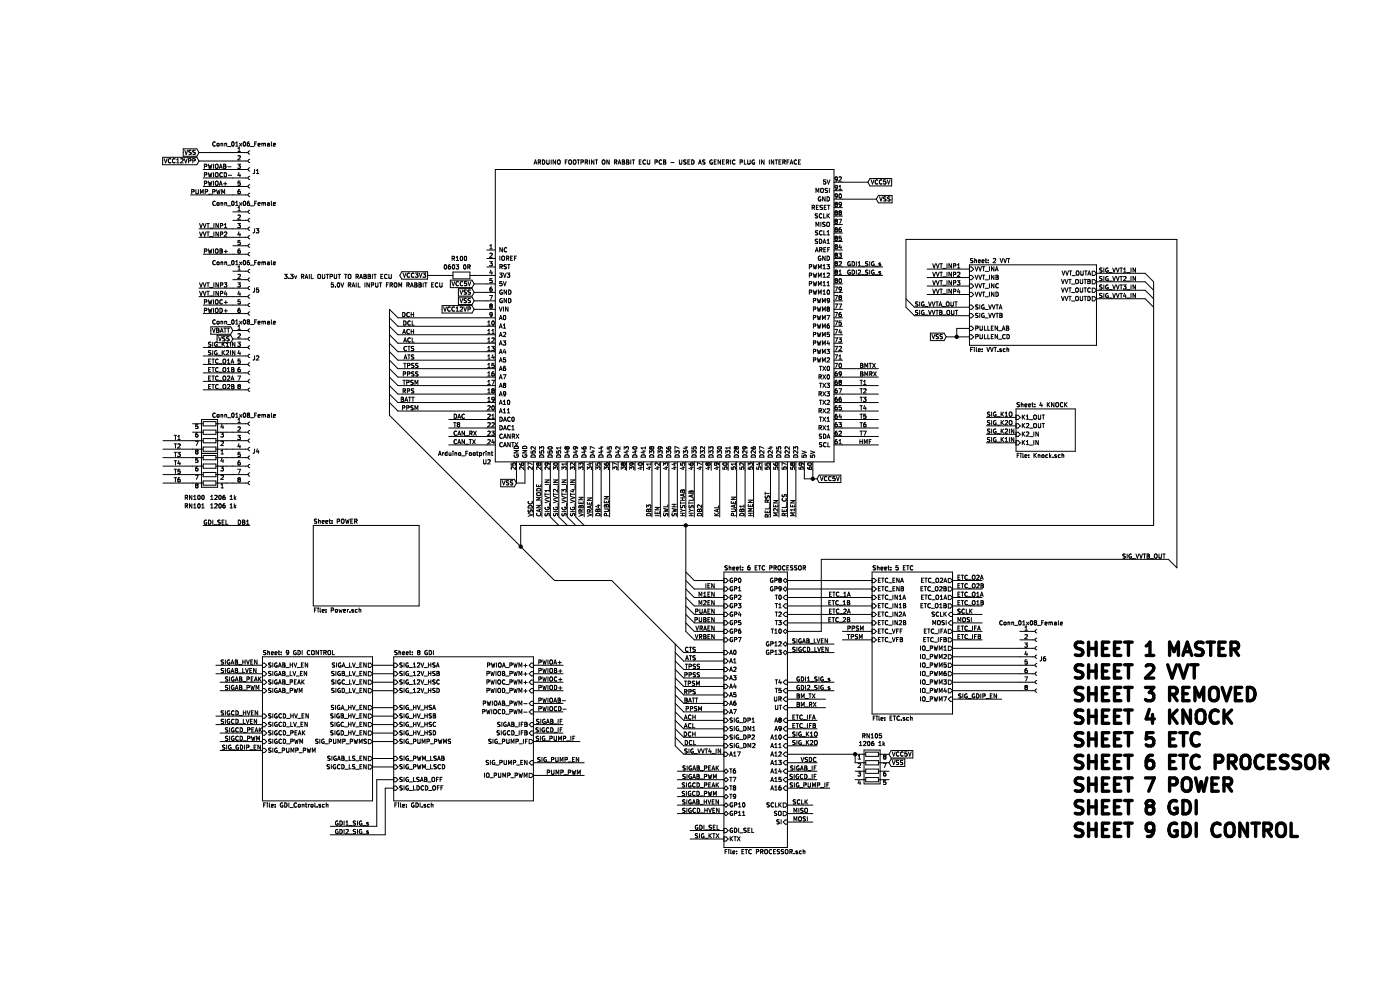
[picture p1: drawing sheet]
EESchema Schematic File Version 4
EELAYER 30 0
EELAYER END
$Descr A3 16535 11693
encoding utf-8
Sheet 1 8
Title ""
Date ""
Rev ""
Comp ""
Comment1 ""
Comment2 ""
Comment3 ""
Comment4 ""
$EndDescr
$Comp
L Rabbit~ECU~Schematic~Symbols:Arduino_Footprint U2
U 1 1
P 5850 5500
F 0 "U2" H 5750 5550 50  0000 C CNN
F 1 "Arduino_Footprint" H 5500 5650 50  0000 C CNN
F 2 "Sparkdog PF-DI V3:ARDUINO_DUE" H 5850 5500 50  0001 C CNN
F 3 "" H 5850 5500 50  0001 C CNN
	1    5850 5500
	1    0    0    -1  
$EndComp
Wire Wire Line
	5750 3750 4700 3750
Entry Wire Line
	4600 3650 4700 3750
Entry Wire Line
	4600 3750 4700 3850
Wire Wire Line
	4700 3850 5750 3850
Wire Wire Line
	5750 3950 4700 3950
Wire Wire Line
	4700 4050 5750 4050
Wire Wire Line
	5750 4150 4700 4150
Wire Wire Line
	5750 4250 4700 4250
Wire Wire Line
	4700 4350 5750 4350
Wire Wire Line
	5750 4450 4700 4450
Wire Wire Line
	4700 4550 5750 4550
Wire Wire Line
	4700 4650 5750 4650
Wire Wire Line
	4700 4750 5750 4750
Wire Wire Line
	5750 4850 4700 4850
Entry Wire Line
	4600 3850 4700 3950
Entry Wire Line
	4600 3950 4700 4050
Entry Wire Line
	4600 4050 4700 4150
Entry Wire Line
	4600 4150 4700 4250
Entry Wire Line
	4600 4250 4700 4350
Entry Wire Line
	4600 4350 4700 4450
Entry Wire Line
	4600 4450 4700 4550
Entry Wire Line
	4600 4550 4700 4650
Entry Wire Line
	4600 4650 4700 4750
Entry Wire Line
	4600 4750 4700 4850
Text Label 4900 3750 2    50   ~ 0
DCH
Text Label 4900 3850 2    50   ~ 0
DCL
Text Label 4900 3950 2    50   ~ 0
ACH
Text Label 4900 4050 2    50   ~ 0
ACL
Text Label 4900 4150 2    50   ~ 0
CTS
Text Label 4900 4250 2    50   ~ 0
ATS
Text Label 4950 4350 2    50   ~ 0
TPSS
Text Label 4950 4450 2    50   ~ 0
PPSS
Text Label 4950 4550 2    50   ~ 0
TPSM
Text Label 4900 4650 2    50   ~ 0
RPS
Text Label 4900 4750 2    50   ~ 0
BATT
Text Label 4950 4850 2    50   ~ 0
PPSM
Wire Wire Line
	5750 3650 5600 3650
Wire Wire Line
	5600 3550 5750 3550
Wire Wire Line
	5750 3450 5600 3450
Text GLabel 5600 3450 0    50   Input ~ 0
VSS
Text GLabel 5600 3550 0    50   Input ~ 0
VSS
Text GLabel 5600 3650 0    50   Input ~ 0
VCC12VP
Text GLabel 5600 3350 0    50   Input ~ 0
VCC5V
Wire Wire Line
	5600 3350 5750 3350
Wire Wire Line
	6900 6100 6900 5550
Wire Wire Line
	7000 5550 7000 6100
Wire Wire Line
	7200 6100 7200 5550
Wire Wire Line
	7800 5550 7800 6100
Wire Wire Line
	7900 6100 7900 5550
Wire Wire Line
	8000 5550 8000 6100
Wire Wire Line
	8100 6100 8100 5550
Wire Wire Line
	8200 5550 8200 6100
Wire Wire Line
	8900 6100 8900 5550
Wire Wire Line
	9100 6100 9100 5550
Wire Wire Line
	9200 5550 9200 6100
Wire Wire Line
	9300 6100 9300 5550
Wire Wire Line
	9400 5550 9400 6100
Wire Wire Line
	9950 2350 10350 2350
Wire Wire Line
	9950 2150 10250 2150
Text GLabel 10250 2150 2    50   Input ~ 0
VCC5V
Text GLabel 10350 2350 2    50   Input ~ 0
VSS
$Sheet
S 12000 4825 700  500 
U 60657702
F0 "4 KNOCK" 50
F1 "Knock.sch" 50
F2 "K1_OUT" I L 12000 4925 50 
F3 "K2_OUT" I L 12000 5025 50 
F4 "K2_IN" I L 12000 5125 50 
F5 "K1_IN" I L 12000 5225 50 
$EndSheet
Text Label 7200 6100 1    50   ~ 0
PUBEN
Text Label 6900 6100 1    50   ~ 0
VRBEN
Text Label 7000 6100 1    50   ~ 0
VRAEN
Text Label 9400 6100 1    50   ~ 0
M1EN
Text Label 9300 6100 1    50   ~ 0
REL_CS
Text Label 9200 6100 1    50   ~ 0
M2EN
Text Label 8900 6100 1    50   ~ 0
HMEN
Text Label 8450 7350 2    50   ~ 0
PUBEN
Text Label 8450 7550 2    50   ~ 0
VRBEN
Text Label 8450 7450 2    50   ~ 0
VRAEN
Text Label 8450 7050 2    50   ~ 0
M1EN
Text Label 8450 7150 2    50   ~ 0
M2EN
Text Label 8450 7250 2    50   ~ 0
PUAEN
Wire Wire Line
	8200 6850 8550 6850
Wire Wire Line
	8200 6950 8550 6950
Wire Wire Line
	8200 7050 8550 7050
Wire Wire Line
	8200 7150 8550 7150
Wire Wire Line
	8200 7250 8550 7250
Wire Wire Line
	8200 7350 8550 7350
Wire Wire Line
	8200 7450 8550 7450
Wire Wire Line
	8200 7550 8550 7550
Entry Wire Line
	8100 6750 8200 6850
Entry Wire Line
	8100 6850 8200 6950
Entry Wire Line
	8100 6950 8200 7050
Entry Wire Line
	8100 7050 8200 7150
Entry Wire Line
	8100 7150 8200 7250
Entry Wire Line
	8100 7250 8200 7350
Entry Wire Line
	8100 7350 8200 7450
Entry Wire Line
	8100 7450 8200 7550
Text Label 8450 6950 2    50   ~ 0
IEN
Wire Bus Line
	7225 6850 7975 7600
Entry Wire Line
	7975 7600 8075 7700
Entry Wire Line
	7975 7700 8075 7800
Entry Wire Line
	7975 7800 8075 7900
Entry Wire Line
	7975 7900 8075 8000
Entry Wire Line
	7975 8000 8075 8100
Entry Wire Line
	7975 8100 8075 8200
Entry Wire Line
	7975 8200 8075 8300
Entry Wire Line
	7975 8300 8075 8400
Wire Wire Line
	8550 7700 8075 7700
Wire Wire Line
	8075 7800 8550 7800
Wire Wire Line
	8550 7900 8075 7900
Wire Wire Line
	8075 8000 8550 8000
Wire Wire Line
	8550 8100 8075 8100
Wire Wire Line
	8075 8200 8550 8200
Wire Wire Line
	8550 8300 8075 8300
Wire Wire Line
	8075 8400 8550 8400
Text Label 8225 7700 2    50   ~ 0
CTS
Text Label 8225 7800 2    50   ~ 0
ATS
Text Label 8275 7900 2    50   ~ 0
TPSS
Text Label 8275 8000 2    50   ~ 0
PPSS
Text Label 8275 8100 2    50   ~ 0
TPSM
Text Label 8225 8200 2    50   ~ 0
RPS
Text Label 8250 8300 2    50   ~ 0
BATT
Text Label 8300 8400 2    50   ~ 0
PPSM
$Sheet
S 4650 7750 1650 1700
U 6068C794
F0 "8 GDI" 50
F1 "GDI.sch" 50
F2 "PWIOB_PWM+" I R 6300 7950 50 
F3 "PWIOA_PWM+" I R 6300 7850 50 
F4 "PWIOD_PWM+" I R 6300 8150 50 
F5 "PWIOC_PWM+" I R 6300 8050 50 
F6 "PWIOAB_PWM-" I R 6300 8300 50 
F7 "SIGAB_IFB" I R 6300 8550 50 
F8 "SIG_12V_HSA" I L 4650 7850 50 
F9 "SIG_12V_HSB" I L 4650 7950 50 
F10 "PWIOCD_PWM-" I R 6300 8400 50 
F11 "SIG_12V_HSC" I L 4650 8050 50 
F12 "SIG_HV_HSA" I L 4650 8350 50 
F13 "SIG_HV_HSB" I L 4650 8450 50 
F14 "SIG_HV_HSC" I L 4650 8550 50 
F15 "SIG_HV_HSD" I L 4650 8650 50 
F16 "SIG_LSAB_OFF" I L 4650 9200 50 
F17 "SIG_LDCD_OFF" I L 4650 9300 50 
F18 "SIG_12V_HSD" I L 4650 8150 50 
F19 "SIG_PUMP_PWMS" I L 4650 8750 50 
F20 "SIG_PUMP_IF" O R 6300 8750 50 
F21 "SIG_PUMP_EN" I R 6300 9000 50 
F22 "IO_PUMP_PWM" O R 6300 9150 50 
F23 "SIG_PWM_LSAB" I L 4650 8950 50 
F24 "SIG_PWM_LSCD" I L 4650 9050 50 
F25 "SIGCD_IFB" I R 6300 8650 50 
$EndSheet
$Sheet
S 3100 7750 1300 1700
U 609BE430
F0 "9 GDI CONTROL" 50
F1 "GDI_Control.sch" 50
F2 "SIGAB_HV_EN" I L 3100 7850 50 
F3 "SIGAB_LV_EN" I L 3100 7950 50 
F4 "SIGAB_PEAK" I L 3100 8050 50 
F5 "SIGAB_PWM" I L 3100 8150 50 
F6 "SIGAB_LS_EN" O R 4400 8950 50 
F7 "SIGCD_HV_EN" I L 3100 8450 50 
F8 "SIGCD_LV_EN" I L 3100 8550 50 
F9 "SIGC_LV_EN" O R 4400 8050 50 
F10 "SIGA_HV_EN" O R 4400 8350 50 
F11 "SIGB_HV_EN" O R 4400 8450 50 
F12 "SIGD_LV_EN" O R 4400 8150 50 
F13 "SIGCD_PEAK" I L 3100 8650 50 
F14 "SIGCD_PWM" I L 3100 8750 50 
F15 "SIGCD_LS_EN" O R 4400 9050 50 
F16 "SIGC_HV_EN" O R 4400 8550 50 
F17 "SIGD_HV_EN" O R 4400 8650 50 
F18 "SIGA_LV_EN" O R 4400 7850 50 
F19 "SIGB_LV_EN" O R 4400 7950 50 
F20 "SIG_PUMP_PWM" I L 3100 8855 50 
F21 "SIG_PUMP_PWMS" O R 4400 8750 50 
$EndSheet
Wire Wire Line
	4400 7850 4650 7850
Wire Wire Line
	4650 7950 4400 7950
Wire Wire Line
	4400 8050 4650 8050
Wire Wire Line
	4400 8150 4650 8150
Wire Wire Line
	4400 8350 4650 8350
Wire Wire Line
	4650 8450 4400 8450
Wire Wire Line
	4400 8550 4650 8550
Wire Wire Line
	4400 8650 4650 8650
Wire Wire Line
	9300 8600 9650 8600
Wire Wire Line
	9300 8500 9650 8500
Wire Wire Line
	11250 7450 11600 7450
Wire Wire Line
	11600 7550 11250 7550
Text Label 11300 7450 0    50   ~ 0
ETC_IFA
Text Label 11300 7550 0    50   ~ 0
ETC_IFB
Text Label 9350 8500 0    50   ~ 0
ETC_IFA
Text Label 9350 8600 0    50   ~ 0
ETC_IFB
Wire Wire Line
	9300 6850 10300 6850
Wire Wire Line
	10300 6950 9300 6950
Wire Wire Line
	10300 7150 9300 7150
Wire Wire Line
	9300 7050 10300 7050
Wire Wire Line
	9300 7250 10300 7250
Wire Wire Line
	10300 7350 9300 7350
Wire Wire Line
	10300 7450 9950 7450
Text Label 10000 7450 0    50   ~ 0
PPSM
Text Label 10000 7550 0    50   ~ 0
TPSM
Wire Wire Line
	9950 7550 10300 7550
Wire Wire Line
	11250 6850 11600 6850
Wire Wire Line
	11250 6950 11600 6950
Wire Wire Line
	11250 7050 11600 7050
Wire Wire Line
	11250 7150 11600 7150
Text Label 11300 6850 0    50   ~ 0
ETC_O2A
Text Label 11300 6950 0    50   ~ 0
ETC_O2B
Text Label 11300 7050 0    50   ~ 0
ETC_O1A
Text Label 11300 7150 0    50   ~ 0
ETC_O1B
$Comp
L Connector:Conn_01x06_Female J1
U 1 1
P 2950 2000
F 0 "J1" H 2978 1976 50  0000 L CNN
F 1 "Conn_01x06_Female" H 2500 2300 50  0000 L CNN
F 2 "Sparkdog PF-DI V3:SIP-6" H 2950 2000 50  0001 C CNN
F 3 "~" H 2950 2000 50  0001 C CNN
	1    2950 2000
	1    0    0    -1  
$EndComp
$Comp
L Connector:Conn_01x06_Female J3
U 1 1
P 2950 2700
F 0 "J3" H 2978 2676 50  0000 L CNN
F 1 "Conn_01x06_Female" H 2500 3000 50  0000 L CNN
F 2 "Sparkdog PF-DI V3:SIP-6" H 2950 2700 50  0001 C CNN
F 3 "~" H 2950 2700 50  0001 C CNN
	1    2950 2700
	1    0    0    -1  
$EndComp
$Comp
L Connector:Conn_01x06_Female J5
U 1 1
P 2950 3400
F 0 "J5" H 2978 3376 50  0000 L CNN
F 1 "Conn_01x06_Female" H 2500 3700 50  0000 L CNN
F 2 "Sparkdog PF-DI V3:SIP-6" H 2950 3400 50  0001 C CNN
F 3 "~" H 2950 3400 50  0001 C CNN
	1    2950 3400
	1    0    0    -1  
$EndComp
Text GLabel 2350 1800 0    50   Input ~ 0
VSS
Text GLabel 2350 1900 0    50   Input ~ 0
VCC12VPP
Text Label 2400 2000 0    50   ~ 0
PWIOAB-
Wire Wire Line
	2350 1800 2750 1800
Wire Wire Line
	2750 1900 2350 1900
Wire Wire Line
	2400 2000 2750 2000
Wire Wire Line
	2750 2100 2400 2100
Text Label 2400 2100 0    50   ~ 0
PWIOCD-
Wire Wire Line
	6300 9150 6900 9150
Text Label 6450 9150 0    50   ~ 0
PUMP_PWM
Wire Wire Line
	2750 2300 2250 2300
Text Label 2250 2300 0    50   ~ 0
PUMP_PWM
Wire Wire Line
	2750 2700 2350 2700
Wire Wire Line
	2350 2800 2750 2800
Text Label 2350 2700 0    50   ~ 0
VVT_INP1
Text Label 2350 2800 0    50   ~ 0
VVT_INP2
Wire Wire Line
	2750 2200 2400 2200
Text Label 2400 2200 0    50   ~ 0
PWIOA+
Wire Wire Line
	2750 3000 2400 3000
Text Label 2400 3000 0    50   ~ 0
PWIOB+
Wire Wire Line
	2750 3400 2350 3400
Wire Wire Line
	2350 3500 2750 3500
Text Label 2350 3400 0    50   ~ 0
VVT_INP3
Text Label 2350 3500 0    50   ~ 0
VVT_INP4
Wire Wire Line
	2400 3600 2750 3600
Wire Wire Line
	2750 3700 2400 3700
Text Label 2400 3600 0    50   ~ 0
PWIOC+
Text Label 2400 3700 0    50   ~ 0
PWIOD+
Text Label 9400 8050 0    50   ~ 0
GDI1_SIG_s
Text Label 9400 8150 0    50   ~ 0
GDI2_SIG_s
Text Label 8075 8500 0    50   ~ 0
ACH
Text Label 8075 8600 0    50   ~ 0
ACL
Wire Wire Line
	8075 8500 8550 8500
Wire Wire Line
	8550 8600 8075 8600
Entry Wire Line
	7975 8400 8075 8500
Entry Wire Line
	7975 8500 8075 8600
Text Label 8500 9100 2    50   ~ 0
SIGAB_PEAK
Text Label 8475 9200 2    50   ~ 0
SIGAB_PWM
Text Label 8500 9300 2    50   ~ 0
SIGCD_PEAK
Text Label 8475 9400 2    50   ~ 0
SIGCD_PWM
Wire Wire Line
	4400 8750 4650 8750
Wire Wire Line
	12000 4925 11650 4925
Wire Wire Line
	11650 5025 12000 5025
Wire Wire Line
	12000 5125 11650 5125
Wire Wire Line
	11650 5225 12000 5225
Text Label 11650 4925 0    50   ~ 0
SIG_K1O
Text Label 11650 5025 0    50   ~ 0
SIG_K2O
Wire Wire Line
	9650 8700 9300 8700
Wire Wire Line
	9300 8800 9650 8800
Wire Wire Line
	9650 9000 9300 9000
Text Label 9350 8700 0    50   ~ 0
SIG_K1O
Text Label 9350 8800 0    50   ~ 0
SIG_K2O
Wire Wire Line
	6300 7850 6650 7850
Wire Wire Line
	6300 7950 6650 7950
Wire Wire Line
	6650 8050 6300 8050
Wire Wire Line
	6300 8150 6650 8150
Text Label 6350 7850 0    50   ~ 0
PWIOA+
Text Label 6350 7950 0    50   ~ 0
PWIOB+
Text Label 6350 8050 0    50   ~ 0
PWIOC+
Text Label 6350 8150 0    50   ~ 0
PWIOD+
$Comp
L Connector:Conn_01x08_Female J2
U 1 1
P 2950 4200
F 0 "J2" H 2978 4176 50  0000 L CNN
F 1 "Conn_01x08_Female" H 2500 4600 50  0000 L CNN
F 2 "Sparkdog PF-DI V3:SIP-8" H 2950 4200 50  0001 C CNN
F 3 "~" H 2950 4200 50  0001 C CNN
	1    2950 4200
	1    0    0    -1  
$EndComp
Wire Wire Line
	2750 4100 2400 4100
Wire Wire Line
	2400 4200 2750 4200
Text Label 2450 4100 0    50   ~ 0
SIG_K1IN
Text Label 2450 4200 0    50   ~ 0
SIG_K2IN
Text Label 11650 5125 0    50   ~ 0
SIG_K2IN
Text Label 11650 5225 0    50   ~ 0
SIG_K1IN
Text GLabel 2750 4000 0    50   Input ~ 0
VSS
Text GLabel 2750 3900 0    50   Input ~ 0
VBATT
Wire Wire Line
	2750 4300 2400 4300
Wire Wire Line
	2400 4400 2750 4400
Wire Wire Line
	2750 4500 2400 4500
Wire Wire Line
	2400 4600 2750 4600
Text Label 2450 4300 0    50   ~ 0
ETC_O1A
Text Label 2450 4400 0    50   ~ 0
ETC_O1B
Text Label 2450 4500 0    50   ~ 0
ETC_O2A
Text Label 2450 4600 0    50   ~ 0
ETC_O2B
$Comp
L Connector:Conn_01x08_Female J4
U 1 1
P 2950 5300
F 0 "J4" H 2978 5276 50  0000 L CNN
F 1 "Conn_01x08_Female" H 2500 5700 50  0000 L CNN
F 2 "Sparkdog PF-DI V3:SIP-8" H 2950 5300 50  0001 C CNN
F 3 "~" H 2950 5300 50  0001 C CNN
	1    2950 5300
	1    0    0    -1  
$EndComp
Wire Wire Line
	2275 5600 1925 5600
Wire Wire Line
	1925 5700 2275 5700
Wire Wire Line
	1925 5500 2275 5500
Wire Wire Line
	4650 9050 4400 9050
Wire Wire Line
	4400 8950 4650 8950
Wire Wire Line
	6300 8300 6650 8300
Wire Wire Line
	6650 8400 6300 8400
Text Label 6350 8300 0    50   ~ 0
PWIOAB-
Text Label 6350 8400 0    50   ~ 0
PWIOCD-
Wire Wire Line
	3100 8050 2600 8050
Wire Wire Line
	2600 8150 3100 8150
Text Label 2650 8050 0    50   ~ 0
SIGAB_PEAK
Text Label 2650 8150 0    50   ~ 0
SIGAB_PWM
Text Label 2650 8650 0    50   ~ 0
SIGCD_PEAK
Text Label 2650 8750 0    50   ~ 0
SIGCD_PWM
Wire Wire Line
	3100 8650 2600 8650
Wire Wire Line
	3100 8750 2600 8750
Wire Wire Line
	9300 9100 9650 9100
Wire Wire Line
	9650 9200 9300 9200
Wire Wire Line
	6300 8550 6650 8550
Wire Wire Line
	6650 8650 6300 8650
Text Label 6650 8550 2    50   ~ 0
SIGAB_IF
Text Label 6650 8650 2    50   ~ 0
SIGCD_IF
Text Label 9650 9200 2    50   ~ 0
SIGCD_IF
Text Label 9650 9100 2    50   ~ 0
SIGAB_IF
Wire Wire Line
	9300 9300 9800 9300
Wire Wire Line
	6300 8750 6850 8750
Text Label 6800 8750 2    50   ~ 0
SIG_PUMP_IF
Text Label 6850 9000 2    50   ~ 0
SIG_PUMP_EN
Wire Wire Line
	6300 9000 6900 9000
Text Label 3090 8855 2    50   ~ 0
SIG_GDIP_EN
Text Label 8050 9500 0    50   ~ 0
SIGAB_HVEN
Text Label 8050 9600 0    50   ~ 0
SIGCD_HVEN
Text Label 2600 7850 0    50   ~ 0
SIGAB_HVEN
Text Label 2600 7950 0    50   ~ 0
SIGAB_LVEN
Wire Wire Line
	3100 7850 2550 7850
Wire Wire Line
	2550 7950 3100 7950
Text Label 2600 8450 0    50   ~ 0
SIGCD_HVEN
Text Label 2600 8550 0    50   ~ 0
SIGCD_LVEN
Wire Wire Line
	3100 8450 2550 8450
Wire Wire Line
	2550 8550 3100 8550
Wire Wire Line
	9850 7600 9300 7600
Wire Wire Line
	9300 7700 9850 7700
Text Label 9350 7600 0    50   ~ 0
SIGAB_LVEN
Text Label 9350 7700 0    50   ~ 0
SIGCD_LVEN
$Sheet
S 11450 3125 1500 950 
U 60AD911C
F0 "2 VVT" 50
F1 "VVT.sch" 50
F2 "VVT_INA" I L 11450 3175 50 
F3 "VVT_INC" I L 11450 3375 50 
F4 "VVT_IND" I L 11450 3475 50 
F5 "PULLEN_CD" I L 11450 3975 50 
F6 "PULLEN_AB" I L 11450 3875 50 
F7 "SIG_VVTA" I L 11450 3625 50 
F8 "SIG_VVTB" I L 11450 3725 50 
F9 "VVT_INB" I L 11450 3275 50 
F10 "VVT_OUTA" O R 12950 3225 50 
F11 "VVT_OUTB" O R 12950 3325 50 
F12 "VVT_OUTC" O R 12950 3425 50 
F13 "VVT_OUTD" O R 12950 3525 50 
$EndSheet
Wire Wire Line
	10950 3175 11450 3175
Wire Wire Line
	11450 3275 10950 3275
Wire Wire Line
	10950 3375 11450 3375
Wire Wire Line
	11450 3475 10950 3475
Wire Bus Line
	10700 2825 13900 2825
Text Label 10800 3625 0    50   ~ 0
SIG_VVTA_OUT
Text Label 10800 3725 0    50   ~ 0
SIG_VVTB_OUT
Wire Wire Line
	12950 3525 13525 3525
Wire Wire Line
	12950 3425 13525 3425
Wire Wire Line
	13525 3325 12950 3325
Wire Wire Line
	12950 3225 13525 3225
Text Label 12975 3225 0    50   ~ 0
SIG_VVT1_IN
Text Label 12975 3325 0    50   ~ 0
SIG_VVT2_IN
Text Label 12975 3425 0    50   ~ 0
SIG_VVT3_IN
Text Label 12975 3525 0    50   ~ 0
SIG_VVT4_IN
Entry Wire Line
	13525 3225 13625 3325
Entry Wire Line
	13525 3325 13625 3425
Entry Wire Line
	13525 3425 13625 3525
Entry Wire Line
	13525 3525 13625 3625
Wire Wire Line
	11450 3875 11300 3875
Wire Wire Line
	11450 3975 11300 3975
Wire Wire Line
	11450 3625 10800 3625
Wire Wire Line
	11450 3725 10800 3725
Entry Wire Line
	10700 3525 10800 3625
Entry Wire Line
	10700 3625 10800 3725
Connection ~ 8100 6200
Wire Bus Line
	4600 4900 6150 6450
Wire Bus Line
	6550 6850 7225 6850
Wire Wire Line
	9300 7450 9700 7450
Wire Wire Line
	9700 7450 9700 6600
Text Label 13250 6600 0    50   ~ 0
SIG_VVTB_OUT
Entry Wire Line
	13800 6600 13900 6700
Wire Wire Line
	9700 6600 13800 6600
Wire Wire Line
	5750 5150 5300 5150
Wire Wire Line
	5300 5250 5750 5250
Text Label 5350 5150 0    50   ~ 0
CAN_RX
Text Label 5350 5250 0    50   ~ 0
CAN_TX
Wire Wire Line
	9300 8250 9750 8250
Wire Wire Line
	9300 8350 9750 8350
Text Label 9400 8250 0    50   ~ 0
BM_TX
Text Label 9400 8350 0    50   ~ 0
BM_RX
Wire Wire Line
	6300 5550 6300 6100
Text Label 6300 6100 1    50   ~ 0
VSDC
Wire Bus Line
	6150 6200 6150 6450
Connection ~ 6150 6450
Wire Bus Line
	6150 6450 6550 6850
Wire Wire Line
	9300 9600 9600 9600
Wire Wire Line
	9300 9700 9600 9700
Wire Wire Line
	9300 9500 9600 9500
Text Label 9550 9700 2    50   ~ 0
MOSI
Text Label 9550 9500 2    50   ~ 0
SCLK
Text Label 9550 9600 2    50   ~ 0
MISO
Wire Wire Line
	8550 9800 8150 9800
Text Label 8200 9800 0    50   ~ 0
GDI_SEL
Wire Wire Line
	8000 9100 8550 9100
Wire Wire Line
	8000 9200 8550 9200
Wire Wire Line
	8000 9300 8550 9300
Wire Wire Line
	8000 9400 8550 9400
Text Label 10050 7050 2    50   ~ 0
ETC_1A
Text Label 10050 7150 2    50   ~ 0
ETC_1B
Text Label 10050 7250 2    50   ~ 0
ETC_2A
Text Label 10050 7350 2    50   ~ 0
ETC_2B
Wire Wire Line
	9300 8050 9850 8050
Wire Wire Line
	9300 8150 9850 8150
Text Label 11350 3175 2    50   ~ 0
VVT_INP1
Text Label 11350 3275 2    50   ~ 0
VVT_INP2
Text Label 11350 3375 2    50   ~ 0
VVT_INP3
Text Label 11350 3475 2    50   ~ 0
VVT_INP4
Wire Wire Line
	2400 6200 2950 6200
Text Label 2700 6200 2    50   ~ 0
GDI_SEL
Text Label 9100 5800 3    50   ~ 0
REL_RST
Wire Wire Line
	9950 5250 10375 5250
Text Label 10300 5250 2    50   ~ 0
HMF
$Sheet
S 8550 6750 750  3250
U 60717C73
F0 "6 ETC PROCESSOR" 50
F1 "ETC PROCESSOR.sch" 50
F2 "GP1" I L 8550 6950 50 
F3 "GP2" I L 8550 7050 50 
F4 "GP3" I L 8550 7150 50 
F5 "GP4" I L 8550 7250 50 
F6 "A0" I L 8550 7700 50 
F7 "A1" I L 8550 7800 50 
F8 "A2" I L 8550 7900 50 
F9 "A3" I L 8550 8000 50 
F10 "A4" I L 8550 8100 50 
F11 "A5" I L 8550 8200 50 
F12 "A6" I L 8550 8300 50 
F13 "A7" I L 8550 8400 50 
F14 "UT" I R 9300 8350 50 
F15 "UR" I R 9300 8250 50 
F16 "GP0" I L 8550 6850 50 
F17 "GP5" I L 8550 7350 50 
F18 "GP6" I L 8550 7450 50 
F19 "GP7" I L 8550 7550 50 
F20 "T0" I R 9300 7050 50 
F21 "T1" I R 9300 7150 50 
F22 "A8" I R 9300 8500 50 
F23 "A9" I R 9300 8600 50 
F24 "T2" I R 9300 7250 50 
F25 "T3" I R 9300 7350 50 
F26 "T4" I R 9300 8050 50 
F27 "T5" I R 9300 8150 50 
F28 "GP8" B R 9300 6850 50 
F29 "GP9" B R 9300 6950 50 
F30 "T6" B L 8550 9100 50 
F31 "T7" B L 8550 9200 50 
F32 "T8" B L 8550 9300 50 
F33 "T10" B R 9300 7450 50 
F34 "T9" B L 8550 9400 50 
F35 "A10" I R 9300 8700 50 
F36 "A11" I R 9300 8800 50 
F37 "A12" I R 9300 8900 50 
F38 "A13" I R 9300 9000 50 
F39 "A14" I R 9300 9100 50 
F40 "A15" I R 9300 9200 50 
F41 "A16" I R 9300 9300 50 
F42 "GP10" B L 8550 9500 50 
F43 "GP11" B L 8550 9600 50 
F44 "GP12" B R 9300 7600 50 
F45 "GP13" B R 9300 7700 50 
F46 "SCLK" O R 9300 9500 50 
F47 "SO" O R 9300 9600 50 
F48 "SI" I R 9300 9700 50 
F49 "GDI_SEL" I L 8550 9800 50 
F50 "SIG_DM1" I L 8550 8600 50 
F51 "SIG_DP1" I L 8550 8500 50 
F52 "SIG_DM2" I L 8550 8800 50 
F53 "SIG_DP2" I L 8550 8700 50 
F54 "KTX" I L 8550 9900 50 
F55 "A17" I L 8550 8900 50 
$EndSheet
Wire Wire Line
	8000 9500 8550 9500
Wire Wire Line
	8000 9600 8550 9600
Text Label 9800 9300 2    50   ~ 0
SIG_PUMP_IF
Text Label 9650 9000 2    50   ~ 0
VSDC
Wire Wire Line
	8550 8700 8075 8700
Wire Wire Line
	8075 8800 8550 8800
Entry Wire Line
	7975 8600 8075 8700
Entry Wire Line
	7975 8700 8075 8800
Text Label 8225 8700 2    50   ~ 0
DCH
Text Label 8225 8800 2    50   ~ 0
DCL
$Comp
L Device:R_Pack04 RN105
U 1 1
P 10300 9100
F 0 "RN105" V 9883 9100 50  0000 C CNN
F 1 "1206 1k" V 9974 9100 50  0000 C CNN
F 2 "Samacsys:742C083103JP" V 10575 9100 50  0001 C CNN
F 3 "~" H 10300 9100 50  0001 C CNN
	1    10300 9100
	0    1    1    0   
$EndComp
Wire Wire Line
	9300 8900 10100 8900
Wire Wire Line
	10100 9000 10100 8900
Connection ~ 10100 8900
Text GLabel 10500 9000 2    50   Input ~ 0
VSS
Text GLabel 10500 8900 2    50   Input ~ 0
VCC5V
Text Notes 6300 1950 0    50   ~ 0
ARDUINO FOOTPRINT ON RABBIT ECU PCB - USED AS GENERIC PLUG IN INTERFACE
Wire Wire Line
	5600 3250 5750 3250
Text GLabel 5050 3250 0    50   Output ~ 0
VCC3V3
Text Notes 3350 3300 0    50   ~ 0
3.3v RAIL OUTPUT TO RABBIT ECU
Text Notes 3900 3400 0    50   ~ 0
5.0V RAIL INPUT FROM RABBIT ECU
Text Notes 12650 9900 0    157  ~ 31
SHEET 1 MASTER\nSHEET 2 VVT\nSHEET 3 REMOVED\nSHEET 4 KNOCK\nSHEET 5 ETC\nSHEET 6 ETC PROCESSOR\nSHEET 7 POWER\nSHEET 8 GDI\nSHEET 9 GDI CONTROL
Text GLabel 6100 5700 0    50   Input ~ 0
VSS
Wire Wire Line
	6100 5550 6100 5700
Wire Wire Line
	6200 5700 6200 5550
Wire Wire Line
	6200 5700 6100 5700
Wire Wire Line
	9500 5550 9500 5650
Wire Wire Line
	9500 5650 9600 5650
Wire Wire Line
	9600 5650 9600 5550
Wire Wire Line
	9600 5650 9650 5650
Connection ~ 9600 5650
Text GLabel 9650 5650 2    50   Input ~ 0
VCC5V
Wire Wire Line
	8550 9900 8150 9900
Text Label 8200 9900 0    50   ~ 0
SIG_KTX
Wire Wire Line
	4650 9300 4550 9300
Wire Wire Line
	4550 9300 4550 9850
Wire Wire Line
	4550 9850 3900 9850
Wire Wire Line
	3900 9750 4450 9750
Wire Wire Line
	4450 9750 4450 9200
Wire Wire Line
	4450 9200 4650 9200
Text Label 3950 9750 0    50   ~ 0
GDI1_SIG_s
Text Label 3950 9850 0    50   ~ 0
GDI2_SIG_s
Wire Wire Line
	11250 7250 11600 7250
Wire Wire Line
	11250 7350 11600 7350
Text Label 11300 7250 0    50   ~ 0
SCLK
Text Label 11300 7350 0    50   ~ 0
MOSI
Text Label 8200 6100 1    50   ~ 0
HYSTLAB
Text Label 8100 6100 1    50   ~ 0
HYSTHAB
Text Label 8000 6100 1    50   ~ 0
SWH
Text Label 7900 6100 1    50   ~ 0
SWL
Text Label 7800 6100 1    50   ~ 0
IEN
Wire Wire Line
	8700 6100 8700 5550
Text Label 8700 6100 1    50   ~ 0
PUAEN
Wire Wire Line
	8800 5550 8800 6100
Wire Wire Line
	8500 5550 8500 6100
Wire Wire Line
	8300 5550 8300 6100
Wire Wire Line
	7700 5550 7700 6100
Wire Wire Line
	7100 5550 7100 6100
Wire Wire Line
	6800 5550 6800 6100
Wire Wire Line
	6400 5550 6400 6100
Wire Wire Line
	6500 5550 6500 6100
Wire Wire Line
	6600 5550 6600 6100
Wire Wire Line
	6700 5550 6700 6100
Text Label 6800 6100 1    50   ~ 0
SIG_VVT4_IN
Text Label 6700 6100 1    50   ~ 0
SIG_VVT3_IN
Text Label 6600 6100 1    50   ~ 0
SIG_VVT2_IN
Text Label 6500 6100 1    50   ~ 0
SIG_VVT1_IN
Text Label 6400 6100 1    50   ~ 0
CAN_MODE
Text Label 7100 6100 1    50   ~ 0
DB4
Text Label 7700 6100 1    50   ~ 0
DB3
Text Label 8300 6100 1    50   ~ 0
DB2
Text Label 8500 6100 1    50   ~ 0
KAL
Text Label 8800 6100 1    50   ~ 0
DB1
Wire Wire Line
	9950 4950 10375 4950
Wire Wire Line
	9950 4850 10375 4850
Wire Wire Line
	9950 4750 10375 4750
Wire Wire Line
	9950 4650 10375 4650
Wire Wire Line
	9950 4550 10375 4550
Wire Wire Line
	5750 5050 5300 5050
Text Label 5350 5050 0    50   ~ 0
T8
Text Label 5350 4950 0    50   ~ 0
DAC
Wire Wire Line
	5750 4950 5300 4950
Wire Wire Line
	9950 5050 10375 5050
Wire Wire Line
	9950 5150 10375 5150
Text Label 10150 4550 0    50   ~ 0
T1
Text Label 10150 4650 0    50   ~ 0
T2
Text Label 10150 4750 0    50   ~ 0
T3
Text Label 10150 4850 0    50   ~ 0
T4
Text Label 10150 4950 0    50   ~ 0
T5
Text Label 10150 5050 0    50   ~ 0
T6
Text Label 10150 5150 0    50   ~ 0
T7
Wire Wire Line
	9950 4350 10375 4350
Wire Wire Line
	9950 4450 10375 4450
Text Label 10150 4350 0    50   ~ 0
BMTX
Text Label 10150 4450 0    50   ~ 0
BMRX
Entry Wire Line
	6500 6100 6600 6200
Entry Wire Line
	6600 6100 6700 6200
Entry Wire Line
	6700 6100 6800 6200
Entry Wire Line
	6800 6100 6900 6200
Wire Bus Line
	8100 6200 13625 6200
Wire Bus Line
	13900 2825 13900 6700
Wire Wire Line
	9950 3150 10425 3150
Wire Wire Line
	9950 3250 10425 3250
Text Label 10000 3150 0    50   ~ 0
GDI1_SIG_s
Text Label 10000 3250 0    50   ~ 0
GDI2_SIG_s
$Sheet
S 3700 6200 1250 950 
U 6581BD83
F0 "POWER" 50
F1 "Power.sch" 50
$EndSheet
$Comp
L Device:R R?
U 1 1
P 5450 3250
AR Path="/6581BD83/65EB54CA" Ref="R?"  Part="1" 
AR Path="/65EB54CA" Ref="R100"  Part="1" 
F 0 "R100" V 5250 3225 50  0000 C CNN
F 1 "0603 0R" V 5350 3200 50  0000 C CNN
F 2 "Samacsys:RESC1608X55N" V 5380 3250 50  0001 C CNN
F 3 "~" H 5450 3250 50  0001 C CNN
	1    5450 3250
	0    1    1    0   
$EndComp
Wire Wire Line
	11175 3975 11300 3975
Wire Wire Line
	11300 3975 11300 3875
Connection ~ 11300 3975
Text GLabel 11175 3975 0    50   Input ~ 0
VSS
Text Label 8075 8900 0    50   ~ 0
SIG_VVT4_IN
Wire Wire Line
	8075 8900 8550 8900
Entry Wire Line
	7975 8800 8075 8900
Wire Wire Line
	5300 3250 5050 3250
Wire Wire Line
	1925 5400 2275 5400
Wire Wire Line
	2275 5300 1925 5300
Wire Wire Line
	2275 5200 1925 5200
Text Label 2050 5200 0    50   ~ 0
T1
Text Label 2050 5300 0    50   ~ 0
T2
Text Label 2050 5400 0    50   ~ 0
T3
Text Label 2050 5500 0    50   ~ 0
T4
Text Label 2050 5600 0    50   ~ 0
T5
Text Label 2050 5700 0    50   ~ 0
T6
$Comp
L Connector:Conn_01x08_Female J6
U 1 1
P 12245 7750
F 0 "J6" H 12273 7726 50  0000 L CNN
F 1 "Conn_01x08_Female" H 11795 8150 50  0000 L CNN
F 2 "Sparkdog PF-DI V3:SIP-8" H 12245 7750 50  0001 C CNN
F 3 "~" H 12245 7750 50  0001 C CNN
	1    12245 7750
	1    0    0    -1  
$EndComp
Wire Wire Line
	11830 8250 11250 8250
Wire Wire Line
	12045 7950 11250 7950
Wire Wire Line
	12045 7850 11250 7850
Wire Wire Line
	11250 7750 12045 7750
Wire Wire Line
	11250 7650 12045 7650
Text Label 2800 6200 0    50   ~ 0
DB1
$Comp
L Device:R_Pack04 RN?
U 1 1
P 2475 5500
AR Path="/60717C73/6693AA30" Ref="RN?"  Part="1" 
AR Path="/6693AA30" Ref="RN101"  Part="1" 
F 0 "RN101" V 2000 5550 50  0000 L CNN
F 1 "1206 1k" V 2000 5175 50  0000 L CNN
F 2 "Samacsys:742C083103JP" V 2750 5500 50  0001 C CNN
F 3 "~" H 2475 5500 50  0001 C CNN
	1    2475 5500
	0    -1   -1   0   
$EndComp
$Comp
L Device:R_Pack04 RN?
U 1 1
P 2475 5100
AR Path="/60717C73/6694E9B5" Ref="RN?"  Part="1" 
AR Path="/6694E9B5" Ref="RN100"  Part="1" 
F 0 "RN100" V 1700 5150 50  0000 L CNN
F 1 "1206 1k" V 1700 4775 50  0000 L CNN
F 2 "Samacsys:742C083103JP" V 2750 5100 50  0001 C CNN
F 3 "~" H 2475 5100 50  0001 C CNN
	1    2475 5100
	0    -1   -1   0   
$EndComp
Wire Wire Line
	2675 5000 2750 5000
Wire Wire Line
	2675 5100 2750 5100
Wire Wire Line
	2675 5200 2750 5200
Wire Wire Line
	2675 5300 2750 5300
Wire Wire Line
	2675 5400 2750 5400
Wire Wire Line
	2675 5500 2750 5500
Wire Wire Line
	2675 5600 2750 5600
Wire Wire Line
	2675 5700 2750 5700
$Sheet
S 10300 6750 950  1675
U 60C1F65F
F0 "5 ETC" 50
F1 "ETC.sch" 50
F2 "ETC_ENA" I L 10300 6850 50 
F3 "ETC_ENB" I L 10300 6950 50 
F4 "ETC_IN1A" I L 10300 7050 50 
F5 "ETC_IN1B" I L 10300 7150 50 
F6 "ETC_IN2A" I L 10300 7250 50 
F7 "ETC_IN2B" I L 10300 7350 50 
F8 "ETC_O2A" O R 11250 6850 50 
F9 "ETC_O2B" O R 11250 6950 50 
F10 "ETC_O1A" O R 11250 7050 50 
F11 "ETC_O1B" O R 11250 7150 50 
F12 "ETC_VFF" I L 10300 7450 50 
F13 "ETC_VFB" I L 10300 7550 50 
F14 "ETC_IFA" O R 11250 7450 50 
F15 "ETC_IFB" O R 11250 7550 50 
F16 "SCLK" I R 11250 7250 50 
F17 "MOSI" I R 11250 7350 50 
F18 "IO_PWM1" O R 11250 7650 50 
F19 "IO_PWM2" O R 11250 7750 50 
F20 "IO_PWM3" O R 11250 8050 50 
F21 "IO_PWM4" O R 11250 8150 50 
F22 "IO_PWM5" O R 11250 7850 50 
F23 "IO_PWM6" O R 11250 7950 50 
$EndSheet
Wire Wire Line
	11250 8050 12045 8050
Wire Wire Line
	12045 8150 11250 8150
Text HLabel 11250 8250 0    50   Output ~ 0
IO_PWM7
Text Label 11310 8250 0    50   ~ 0
SIG_GDIP_EN
Wire Wire Line
	3100 8855 2600 8855
Wire Bus Line
	10700 2825 10700 3625
Wire Bus Line
	6150 6200 8100 6200
Wire Bus Line
	13625 3325 13625 6200
Wire Bus Line
	8100 6200 8100 7450
Wire Bus Line
	4600 3650 4600 4900
Wire Bus Line
	7975 7600 7975 8800
$EndSCHEMATC
